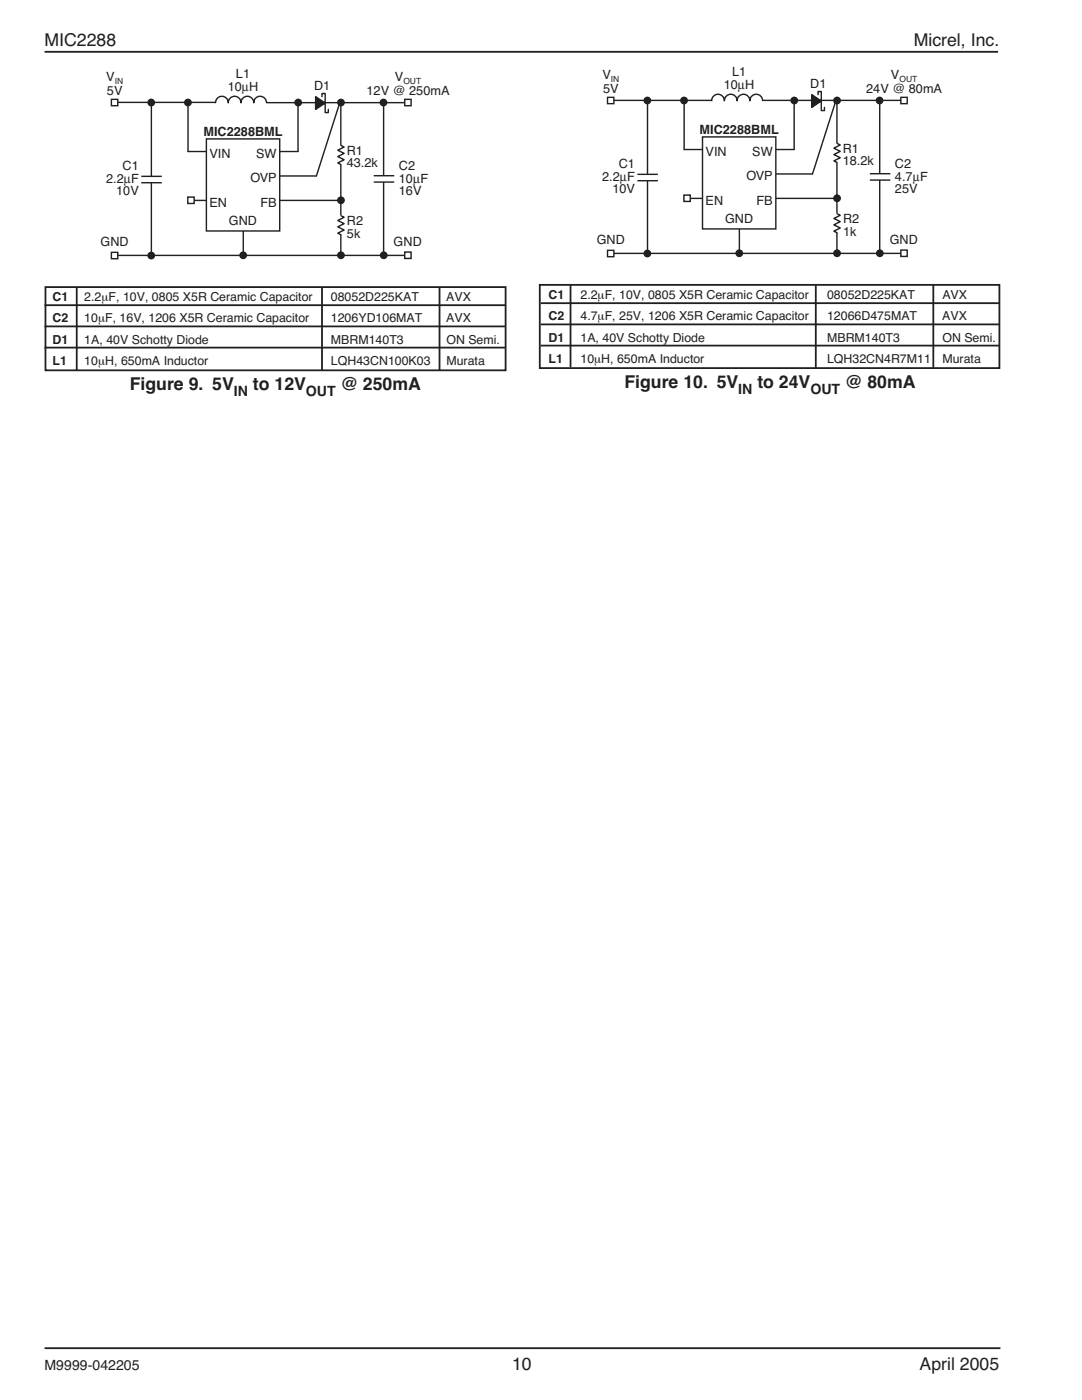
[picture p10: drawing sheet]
<svg xmlns="http://www.w3.org/2000/svg" width="216mm" height="279mm" viewBox="0 0 216 279" stroke-linecap="round" stroke-linejoin="round" font-family="sans-serif">
<path d="M8.9 10.3h190.3M8.9 269.1h190.7" fill="none" stroke="#231f20" stroke-width=".36"/>
<path d="M30.2 20.5v30.5M37.5 20.5v9.7h22M59.5 20.5v9.7M68 20.5v30.5M48.5 45.9v4.9" fill="none" stroke="#231f20" stroke-width=".28"/>
<circle cx="59.5" cy="20.5" r=".64" fill="#231f20"/>
<circle cx="59.5" cy="20.5" r=".64" fill="none" stroke="#231f20" stroke-width=".28"/>
<circle cx="68" cy="20.5" r=".64" fill="#231f20"/>
<circle cx="68" cy="20.5" r=".64" fill="none" stroke="#231f20" stroke-width=".28"/>
<circle cx="68" cy="40" r=".64" fill="#231f20"/>
<circle cx="68" cy="40" r=".64" fill="none" stroke="#231f20" stroke-width=".28"/>
<circle cx="37.5" cy="20.5" r=".64" fill="#231f20"/>
<circle cx="37.5" cy="20.5" r=".64" fill="none" stroke="#231f20" stroke-width=".28"/>
<circle cx="30.2" cy="20.5" r=".64" fill="#231f20"/>
<circle cx="30.2" cy="20.5" r=".64" fill="none" stroke="#231f20" stroke-width=".28"/>
<circle cx="30.2" cy="51" r=".64" fill="#231f20"/>
<circle cx="30.2" cy="51" r=".64" fill="none" stroke="#231f20" stroke-width=".28"/>
<circle cx="48.5" cy="50.9" r=".64" fill="#231f20"/>
<circle cx="48.5" cy="50.9" r=".64" fill="none" stroke="#231f20" stroke-width=".28"/>
<circle cx="68" cy="50.9" r=".64" fill="#231f20"/>
<g fill="none" stroke="#231f20" stroke-width=".28">
<path d="M37.5 40h30.5M43.6 35.1h19.5"/>
<circle cx="68" cy="50.9" r=".64"/>
</g>
<path d="M41.2 27.7h14.6v18.4h-14.6z" fill="#fff"/>
<path d="M41.2 27.7h14.6v18.4h-14.6z" fill="none" stroke="#231f20" stroke-width=".28"/>
<path d="M67.4 29h1.3v3.8h-1.3z" fill="#fff"/>
<path d="M68 29l.7 .3-1.3 .7 1.3 .6-1.3 .6 1.3 .7-1.3 .6 .6 .3" fill="none" stroke="#231f20" stroke-width=".28"/>
<path d="M28.3 35.2h3.8v1.3h-3.8z" fill="#fff"/>
<path d="M28.3 35.2h3.8M28.3 36.5h3.8M43 20.5a1.27 1.27 0 0 1 1.3-1.3 1.27 1.27 0 0 1 1.2 1.3 1.27 1.27 0 0 1 1.3-1.3 1.27 1.27 0 0 1 1.3 1.3 1.27 1.27 0 0 1 1.3-1.3 1.27 1.27 0 0 1 1.2 1.3 1.27 1.27 0 0 1 1.3-1.3 1.27 1.27 0 0 1 1.3 1.3" fill="none" stroke="#231f20" stroke-width=".28"/>
<path d="M37.5 39.3h1.2v1.3h-1.2z" fill="#fff"/>
<path d="M22.9 20.4h20.1M37.5 39.3h1.2v1.3h-1.2zM53.3 20.5h28.1M22.9 51h58.5" fill="none" stroke="#231f20" stroke-width=".28"/>
<path d="M22.2 19.8h1.3v1.3h-1.3z" fill="#fff"/>
<path d="M22.2 19.8h1.3v1.3h-1.3z" fill="none" stroke="#231f20" stroke-width=".28"/>
<path d="M22.2 50.4h1.3v1.2h-1.3z" fill="#fff"/>
<path d="M22.2 50.4h1.3v1.2h-1.3z" fill="none" stroke="#231f20" stroke-width=".28"/>
<path d="M80.8 19.8h1.2v1.3h-1.2z" fill="#fff"/>
<path d="M80.8 19.8h1.2v1.3h-1.2z" fill="none" stroke="#231f20" stroke-width=".28"/>
<path d="M67.4 43h1.3v3.9h-1.3z" fill="#fff"/>
<path d="M67.7 20.8l-4.6 14.3M68 43l.7 .4-1.3 .6 1.3 .6-1.3 .7 1.3 .6-1.3 .6 .6 .4" fill="none" stroke="#231f20" stroke-width=".28"/>
<path d="M80.8 50.3h1.2v1.3h-1.2z" fill="#fff"/>
<path d="M76.5 20.5v30.5M80.8 50.3h1.2v1.3h-1.2z" fill="none" stroke="#231f20" stroke-width=".28"/>
<path d="M74.7 35.1h3.8v1.2h-3.8z" fill="#fff"/>
<path d="M74.7 35.1h3.8M74.7 36.3h3.8" fill="none" stroke="#231f20" stroke-width=".28"/>
<circle cx="76.5" cy="20.5" r=".64" fill="#231f20"/>
<circle cx="76.5" cy="20.5" r=".64" fill="none" stroke="#231f20" stroke-width=".28"/>
<circle cx="76.6" cy="50.9" r=".64" fill="#231f20"/>
<circle cx="76.6" cy="50.9" r=".64" fill="none" stroke="#231f20" stroke-width=".28"/>
<path d="M63 19.3l1.9 1.3-1.9 1.2z" fill="#231f20"/>
<path d="M63 19.3l1.9 1.3-1.9 1.2zM64.2 19.3v-.6h.7v3.8h.6v-.7M129.2 20.1v30.5M136.5 20.1v9.7h22M158.5 20.1v9.7M167 20.1v30.5M147.5 45.5v4.9" fill="none" stroke="#231f20" stroke-width=".28"/>
<path d="M8.9 60.9h92.1M8.9 65.1h92.1M8.9 69.4h92.1" fill="none" stroke="#231f20" stroke-width=".36"/>
<circle cx="158.5" cy="20.1" r=".64" fill="#231f20"/>
<circle cx="158.5" cy="20.1" r=".64" fill="none" stroke="#231f20" stroke-width=".28"/>
<circle cx="167" cy="20.1" r=".64" fill="#231f20"/>
<circle cx="167" cy="20.1" r=".64" fill="none" stroke="#231f20" stroke-width=".28"/>
<circle cx="167" cy="39.6" r=".64" fill="#231f20"/>
<circle cx="167" cy="39.6" r=".64" fill="none" stroke="#231f20" stroke-width=".28"/>
<circle cx="136.5" cy="20.1" r=".64" fill="#231f20"/>
<circle cx="136.5" cy="20.1" r=".64" fill="none" stroke="#231f20" stroke-width=".28"/>
<circle cx="129.2" cy="20.1" r=".64" fill="#231f20"/>
<circle cx="129.2" cy="20.1" r=".64" fill="none" stroke="#231f20" stroke-width=".28"/>
<circle cx="129.2" cy="50.6" r=".64" fill="#231f20"/>
<circle cx="129.2" cy="50.6" r=".64" fill="none" stroke="#231f20" stroke-width=".28"/>
<circle cx="147.5" cy="50.5" r=".64" fill="#231f20"/>
<circle cx="147.5" cy="50.5" r=".64" fill="none" stroke="#231f20" stroke-width=".28"/>
<circle cx="167" cy="50.5" r=".64" fill="#231f20"/>
<g fill="none" stroke="#231f20" stroke-width=".28">
<path d="M136.5 39.6h30.5M142.6 34.7h19.5"/>
<circle cx="167" cy="50.5" r=".64"/>
</g>
<path d="M140.2 27.3h14.6v18.4h-14.6z" fill="#fff"/>
<path d="M140.2 27.3h14.6v18.4h-14.6z" fill="none" stroke="#231f20" stroke-width=".28"/>
<path d="M166.4 28.6h1.3v3.8h-1.3z" fill="#fff"/>
<path d="M167 28.6l.7 .3-1.3 .7 1.3 .6-1.3 .6 1.3 .7-1.3 .6 .6 .3" fill="none" stroke="#231f20" stroke-width=".28"/>
<path d="M127.3 34.8h3.8v1.3h-3.8z" fill="#fff"/>
<path d="M127.3 34.8h3.8M127.3 36.1h3.8M142 20.1a1.27 1.27 0 0 1 1.3-1.3 1.27 1.27 0 0 1 1.2 1.3 1.27 1.27 0 0 1 1.3-1.3 1.27 1.27 0 0 1 1.3 1.3 1.27 1.27 0 0 1 1.3-1.3 1.27 1.27 0 0 1 1.2 1.3 1.27 1.27 0 0 1 1.3-1.3 1.27 1.27 0 0 1 1.3 1.3" fill="none" stroke="#231f20" stroke-width=".28"/>
<path d="M136.5 38.9h1.2v1.3h-1.2z" fill="#fff"/>
<path d="M121.9 20h20.1M136.5 38.9h1.2v1.3h-1.2zM152.3 20h28.1M121.9 50.6h58.5" fill="none" stroke="#231f20" stroke-width=".28"/>
<path d="M121.2 19.4h1.3v1.3h-1.3z" fill="#fff"/>
<path d="M121.2 19.4h1.3v1.3h-1.3z" fill="none" stroke="#231f20" stroke-width=".28"/>
<path d="M121.2 50h1.3v1.2h-1.3z" fill="#fff"/>
<path d="M121.2 50h1.3v1.2h-1.3z" fill="none" stroke="#231f20" stroke-width=".28"/>
<path d="M179.8 19.4h1.2v1.3h-1.2z" fill="#fff"/>
<path d="M179.8 19.4h1.2v1.3h-1.2z" fill="none" stroke="#231f20" stroke-width=".28"/>
<path d="M166.4 42.6h1.3v3.9h-1.3z" fill="#fff"/>
<path d="M166.7 20.4l-4.6 14.3M167 42.6l.7 .4-1.3 .6 1.3 .6-1.3 .7 1.3 .6-1.3 .6 .6 .4" fill="none" stroke="#231f20" stroke-width=".28"/>
<path d="M179.8 49.9h1.2v1.3h-1.2z" fill="#fff"/>
<path d="M175.5 20.1v30.5M179.8 49.9h1.2v1.3h-1.2z" fill="none" stroke="#231f20" stroke-width=".28"/>
<path d="M173.7 34.7h3.8v1.2h-3.8z" fill="#fff"/>
<path d="M173.7 34.7h3.8M173.7 35.9h3.8" fill="none" stroke="#231f20" stroke-width=".28"/>
<circle cx="175.5" cy="20.1" r=".64" fill="#231f20"/>
<circle cx="175.5" cy="20.1" r=".64" fill="none" stroke="#231f20" stroke-width=".28"/>
<circle cx="175.6" cy="50.5" r=".64" fill="#231f20"/>
<circle cx="175.6" cy="50.5" r=".64" fill="none" stroke="#231f20" stroke-width=".28"/>
<path d="M162 18.9l1.9 1.3-1.9 1.2z" fill="#231f20"/>
<path d="M162 18.9l1.9 1.3-1.9 1.2zM163.2 18.9v-.6h.7v3.8h.6v-.7" fill="none" stroke="#231f20" stroke-width=".28"/>
<path d="M9.1 57.3h91.8v16.6h-91.8zM15.3 57.3v16.7M64.3 57.3v16.7M87.7 57.3v16.7M107.7 56.9h91.7v16.6h-91.7zM113.8 56.9v16.4M162.8 56.9v16.5M186.2 56.9v16.5M107.9 60.5h91.5M107.9 64.7h91.5M107.9 69h91.5" fill="none" stroke="#231f20" stroke-width=".36"/>
<g font-size="3.5" fill="#231f20">
<text x="8.9" y="9.2">MIC2288</text>
<text x="182.3" y="9.2">Micrel, Inc.</text>
<text x="25.9" y="77.9">Figure 9. 5V</text>
<text x="50.5" y="77.9">to 12V</text>
<text x="68" y="77.9">@ 250mA</text>
<text x="124.6" y="77.5">Figure 10. 5V</text>
<text x="151.1" y="77.5">to 24V</text>
<text x="168.7" y="77.5">@ 80mA</text>
<text x="102.2" y="273.3">10</text>
<text x="183.5" y="273.3">April 2005</text>
</g>
<g font-size="2.8" fill="#231f20">
<text x="46.7" y="79.1">IN</text>
<text x="61" y="79.1">OUT</text>
<text x="147.3" y="78.7">IN</text>
<text x="161.7" y="78.7">OUT</text>
<text x="8.9" y="273.3">M9999-042205</text>
</g>
<g font-size="2.5" fill="#231f20">
<text x="21.2" y="16.2">V</text>
<text x="47.1" y="15.6">L1</text>
<text x="78.8" y="16.2">V</text>
<text x="120.2" y="15.8">V</text>
<text x="144.4" y="17.7">10µH</text>
<text x="146.1" y="15.2">L1</text>
<text x="161.7" y="17.6">D1</text>
<text x="177.8" y="15.8">V</text>
<text x="21.3" y="19">5V</text>
<text x="45.4" y="18.1">10µH</text>
<text x="62.7" y="18">D1</text>
<text x="73.1" y="19">12V @ 250mA</text>
<text x="120.3" y="18.6">5V</text>
<text x="172.8" y="18.6">24V @ 80mA</text>
<text x="40.6" y="27.1">MIC2288BML</text>
<text x="139.6" y="26.7">MIC2288BML</text>
<text x="24.5" y="33.9">C1</text>
<text x="41.8" y="31.6">VIN</text>
<text x="51.1" y="31.6">SW</text>
<text x="69.2" y="30.9">R1</text>
<text x="69.2" y="33.4">43.2k</text>
<text x="79.6" y="33.9">C2</text>
<text x="123.5" y="33.5">C1</text>
<text x="140.8" y="31.2">VIN</text>
<text x="149" y="35.9">OVP</text>
<text x="150.1" y="31.2">SW</text>
<text x="168.2" y="30.4">R1</text>
<text x="168.2" y="33">18.2k</text>
<text x="178.6" y="33.5">C2</text>
<text x="21.2" y="36.4">2.2µF</text>
<text x="23.2" y="39">10V</text>
<text x="41.8" y="41.2">EN</text>
<text x="50" y="36.3">OVP</text>
<text x="52" y="41.2">FB</text>
<text x="79.6" y="36.4">10µF</text>
<text x="79.6" y="39">16V</text>
<text x="120.2" y="36">2.2µF</text>
<text x="122.2" y="38.6">10V</text>
<text x="140.8" y="40.8">EN</text>
<text x="151" y="40.8">FB</text>
<text x="178.6" y="36">4.7µF</text>
<text x="178.6" y="38.6">25V</text>
<text x="45.7" y="44.9">GND</text>
<text x="69.2" y="44.9">R2</text>
<text x="69.2" y="47.4">5k</text>
<text x="144.7" y="44.5">GND</text>
<text x="168.2" y="44.5">R2</text>
<text x="168.2" y="47">1k</text>
<text x="20.1" y="49.1">GND</text>
<text x="78.5" y="49.1">GND</text>
<text x="119.1" y="48.7">GND</text>
<text x="177.5" y="48.7">GND</text>
<text x="109.5" y="59.7">C1</text>
<text x="115.8" y="59.7">2.2µF, 10V, 0805 X5R Ceramic Capacitor</text>
<text x="165" y="59.7">08052D225KAT</text>
<text x="188" y="59.7">AVX</text>
<text x="10.5" y="60.1">C1</text>
<text x="10.5" y="64.3">C2</text>
<text x="16.8" y="60.1">2.2µF, 10V, 0805 X5R Ceramic Capacitor</text>
<text x="16.8" y="64.3">10µF, 16V, 1206 X5R Ceramic Capacitor</text>
<text x="66" y="64.3">1206YD106MAT</text>
<text x="66" y="60.1">08052D225KAT</text>
<text x="89.1" y="64.3">AVX</text>
<text x="89.1" y="60.1">AVX</text>
<text x="109.5" y="63.9">C2</text>
<text x="115.8" y="63.9">4.7µF, 25V, 1206 X5R Ceramic Capacitor</text>
<text x="165" y="63.9">12066D475MAT</text>
<text x="188" y="63.9">AVX</text>
<text x="10.5" y="68.6">D1</text>
<text x="16.8" y="68.6">1A, 40V Schotty Diode</text>
<text x="66" y="68.6">MBRM140T3</text>
<text x="89.1" y="68.6">ON Semi.</text>
<text x="109.5" y="68.2">D1</text>
<text x="115.8" y="68.2">1A, 40V Schotty Diode</text>
<text x="165" y="68.2">MBRM140T3</text>
<text x="188" y="68.2">ON Semi.</text>
<text x="10.5" y="72.8">L1</text>
<text x="16.8" y="72.8">10µH, 650mA Inductor</text>
<text x="66" y="72.8">LQH43CN100K03</text>
<text x="89.1" y="72.8">Murata</text>
<text x="109.5" y="72.4">L1</text>
<text x="115.8" y="72.4">10µH, 650mA Inductor</text>
<text x="165" y="72.4">LQH32CN4R7M11</text>
<text x="188" y="72.4">Murata</text>
</g>
<g font-size="1.7" fill="#231f20">
<text x="22.9" y="16.8">IN</text>
<text x="80.5" y="16.8">OUT</text>
<text x="121.9" y="16.4">IN</text>
<text x="179.5" y="16.4">OUT</text>
</g>
</svg>
